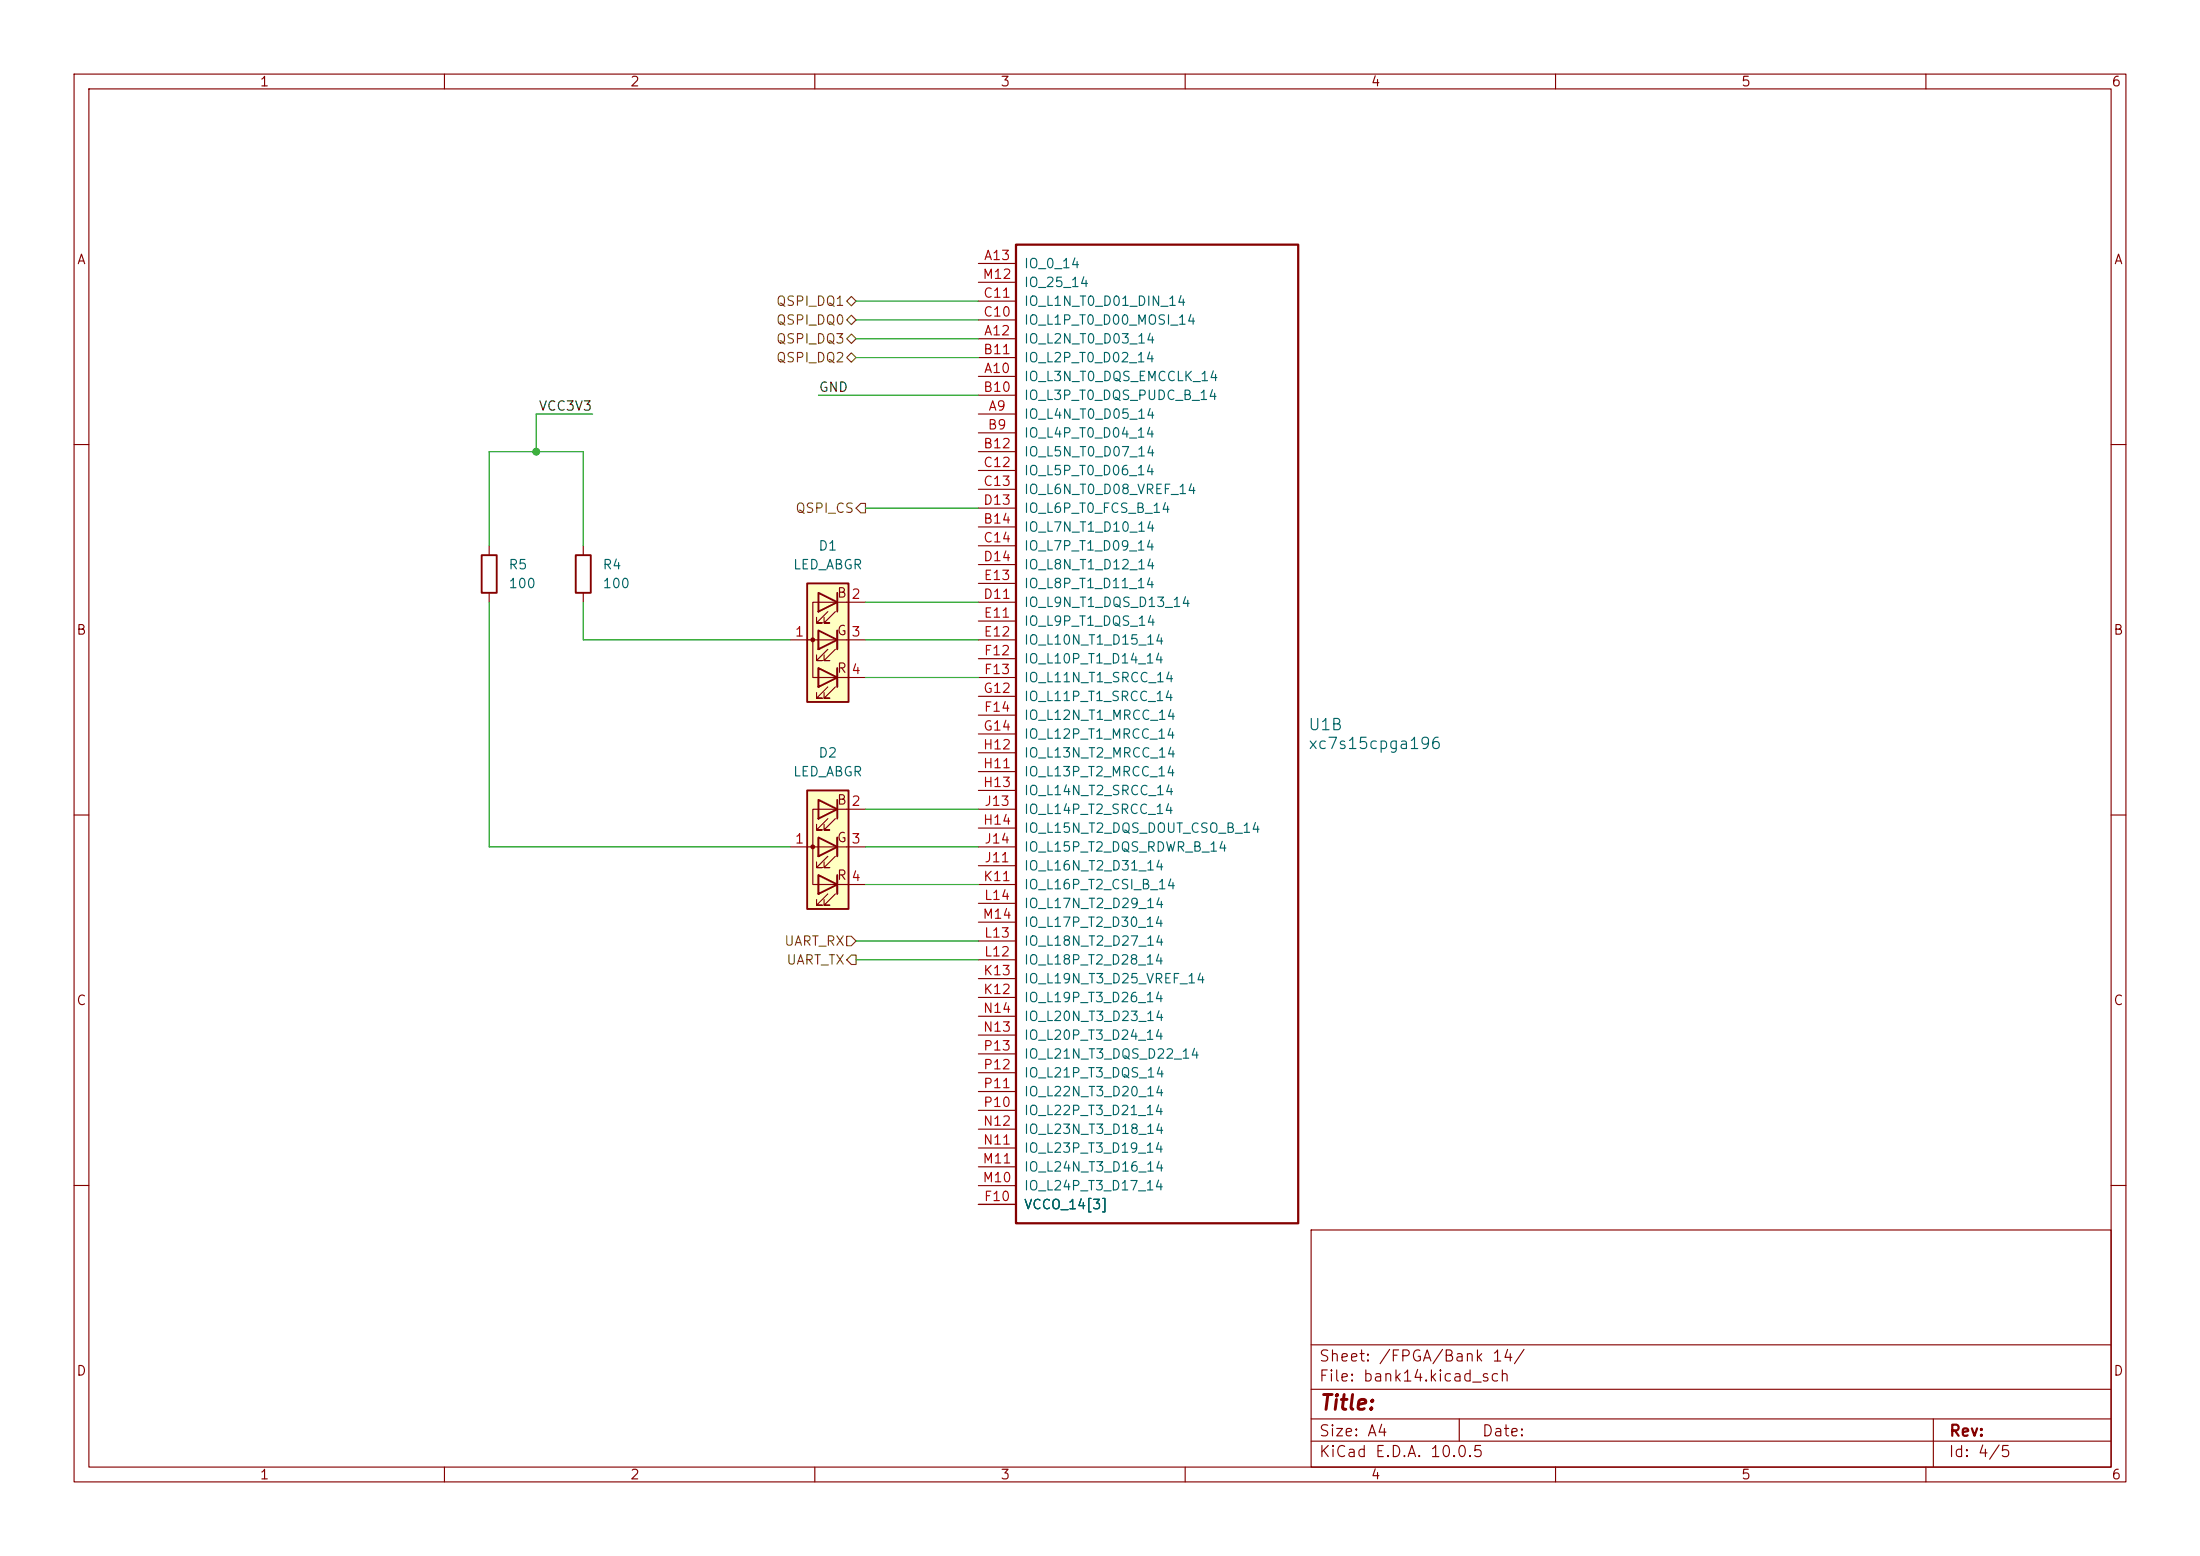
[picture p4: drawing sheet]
<svg xmlns="http://www.w3.org/2000/svg" width="297mm" height="210mm" viewBox="0 0 297 210" stroke-linecap="round" stroke-linejoin="round" font-family="sans-serif">
<g fill="none" stroke="#840000" stroke-width=".15">
<path d="M10 10h277v190h-277zM12 12h273v186h-273zM60 10v2M110 10v2M160 10v2M210 10v2M260 10v2M10 60h2M66 73.7v1.2M285 60h2M66 80v1.3M10 110h2"/>
<path d="M285 110h2M10 160h2M177 166h108v32h-108zM285 160h2M60 198v2M110 198v2M160 198v2M177 194.5h108M177 191.5h108M177 187.5h108M177 181.5h108M197 191.5v3"/>
<path d="M210 198v2M260 198v2M261 191.5v6.5"/>
</g>
<path d="M65 74.9h2.1v5.1h-2.1z" fill="none" stroke="#840000" stroke-width=".25"/>
<path d="M109 106.7h5.6v16h-5.6z" fill="#ffffc2"/>
<path d="M109 106.7h5.6v16h-5.6zM110.5 118.1l2.5 1.3-2.5 1.3zM110.5 113l2.5 1.3-2.5 1.3zM110.5 108l2.5 1.2-2.5 1.3zM113 108v2.5M113 113v2.6M113 118.1v2.6" fill="none" stroke="#840000" stroke-width=".25"/>
<g fill="none" stroke="#840000" stroke-width=".15">
<path d="M132.1 35.6h5.1M132.1 38.1h5.1M132.1 55.9h5.1M132.1 50.8h5.1M132.1 45.7h5.1M132.1 58.4h5.1M132.1 53.3h5.1M132.1 48.3h5.1M132.1 43.2h5.1M132.1 40.6h5.1M132.1 61h5.1M132.1 71.1h5.1"/>
<path d="M132.1 63.5h5.1M132.1 66h5.1M132.1 73.7h5.1M132.1 68.6h5.1M132.1 76.2h5.1M132.1 78.7h5.1M132.1 81.3h5.1M132.1 83.8h5.1M132.1 86.4h5.1M132.1 88.9h5.1M132.1 91.4h5.1M132.1 96.5h5.1"/>
<path d="M132.1 94h5.1M132.1 99.1h5.1M106.7 114.3h10.1M110.5 118.1v2.6zM110.5 115.6h.1M110.5 113v2.6zM111.8 115.6l-1.6 1.5h.8h-.8v-.8M111.8 110.5l-1.6 1.5h.8h-.8v-.7M112.8 115.6l-1.5 1.5h.7h-.7v-.8M112.8 110.5l-1.5 1.5h.7h-.7v-.7M113 118.1v2.6M113 113v2.6"/>
<path d="M116.8 109.2h-7.1v10.2h7.1M132.1 119.4h5.1M132.1 114.3h5.1M132.1 109.2h5.1M132.1 104.1h5.1M132.1 101.6h5.1M132.1 106.7h5.1M132.1 111.8h5.1M132.1 116.8h5.1M110.5 120.7h.1M111.8 120.7l-1.6 1.5h.8h-.8v-.8M112.8 120.7l-1.5 1.5h.7h-.7v-.8"/>
<path d="M132.1 134.6h5.1M132.1 132.1h5.1M132.1 129.5h5.1M132.1 127h5.1M132.1 121.9h5.1M132.1 124.5h5.1M132.1 139.7h5.1M132.1 137.2h5.1M132.1 157.5h5.1M132.1 154.9h5.1M132.1 152.4h5.1M132.1 149.9h5.1"/>
<path d="M132.1 147.3h5.1M132.1 144.8h5.1M132.1 142.2h5.1M132.1 162.6h5.1M132.1 160h5.1"/>
</g>
<circle cx="109.7" cy="114.3" r=".25" fill="#840000" stroke="#840000" stroke-width=".15"/>
<path d="M137.2 33h38.1v132.1h-38.1z" fill="none" stroke="#840000" stroke-width=".3"/>
<path d="M109 78.7h5.6v16h-5.6z" fill="#ffffc2"/>
<path d="M77.7 74.9h2.1v5.1h-2.1zM109 78.7h5.6v16h-5.6zM110.5 90.2l2.5 1.2-2.5 1.3zM110.5 85.1l2.5 1.3-2.5 1.2zM110.5 80l2.5 1.3-2.5 1.3zM113 80v2.6M113 85.1v2.5M113 90.2v2.5" fill="none" stroke="#840000" stroke-width=".25"/>
<g fill="none" stroke="#840000" stroke-width=".15">
<path d="M78.7 73.7v1.2M78.7 80v1.3M106.7 86.4h10.1M110.5 92.7h.1M110.5 90.2v2.5zM110.5 87.6h.1M110.5 85.1v2.5zM111.8 92.7l-1.6 1.5h.8h-.8v-.7M111.8 87.6l-1.6 1.6h.8h-.8v-.8M111.8 82.6l-1.6 1.5h.8h-.8v-.8M112.8 92.7l-1.5 1.5h.7h-.7v-.7M112.8 87.6l-1.5 1.6h.7h-.7v-.8"/>
<path d="M112.8 82.6l-1.5 1.5h.7h-.7v-.8M113 90.2v2.5M113 85.1v2.5M116.8 81.3h-7.1v10.1h7.1"/>
</g>
<circle cx="109.7" cy="86.4" r=".25" fill="#840000" stroke="#840000" stroke-width=".15"/>
<path d="M114.3 40.6l.6-.6 .7 .6-.7 .7zM114.3 43.2l.6-.7 .7 .7-.7 .6zM114.3 48.3l.6-.7 .7 .7-.7 .6zM114.3 45.7l.6-.6 .7 .6-.7 .7zM116.2 67.9h.6v1.3h-.6l-.6-.6zM114.3 126.4h.6l.7 .6-.7 .6h-.6zM114.9 128.9h.7v1.3h-.7l-.6-.7z" fill="none" stroke="#725600" stroke-width=".15"/>
<g fill="none" stroke="#009600" stroke-width=".15">
<path d="M80 55.9h-7.6v5.1M110.5 53.3h21.6M115.6 43.2h16.5M115.6 40.6h16.5M115.6 45.7h16.5M115.6 48.3h16.5M66 73.7v-12.7h12.7v12.7M116.8 68.6h15.3M66 81.3v33h40.7M78.7 81.3v5.1h28M116.8 91.4h15.3M116.8 81.3h15.3"/>
<path d="M116.8 86.4h15.3M116.8 109.2h15.3M116.8 114.3h15.3M116.8 119.4h15.3M115.6 129.5h16.5M115.6 127h16.5"/>
</g>
<circle cx="72.4" cy="61" r=".46" fill="#009600" stroke="#009600" stroke-width=".14"/>
<text font-size="2" fill="#840000" x="178" y="190.8">Title:</text>
<g font-size="1.5" fill="#006464">
<text x="176.5" y="98.9">U1B</text>
<text x="176.5" y="101.5">xc7s15cpga196</text>
</g>
<g font-size="1.5" fill="#840000">
<text x="178" y="184.1">Sheet: /FPGA/Bank 14/</text>
<text x="178" y="186.8">File: bank14.kicad_sch</text>
<text x="178" y="197">KiCad E.D.A. 10.0.5</text>
<text x="178" y="194.2">Size: A4</text>
<text x="200" y="194.2">Date:</text>
<text x="263" y="197">Id: 4/5</text>
<text x="263" y="194.2">Rev:</text>
</g>
<g font-size="1.3" fill="#840000">
<text x="35" y="12">1</text>
<text x="85" y="12">2</text>
<text x="135" y="12">3</text>
<text x="185" y="12">4</text>
<text x="235" y="12">5</text>
<text x="285" y="12">6</text>
<text x="10.3" y="36">A</text>
<text x="285.3" y="36">A</text>
<text x="112.9" y="81">B</text>
<text x="10.2" y="86">B</text>
<text x="112.9" y="86.1">G</text>
<text x="285.2" y="86">B</text>
<text x="112.9" y="91.1">R</text>
<text x="112.9" y="114">G</text>
<text x="112.9" y="108.9">B</text>
<text x="112.9" y="119.1">R</text>
<text x="10.2" y="136">C</text>
<text x="285.2" y="136">C</text>
<text x="10.2" y="186">D</text>
<text x="285.2" y="186">D</text>
<text x="35" y="200">1</text>
<text x="85" y="200">2</text>
<text x="135" y="200">3</text>
<text x="185" y="200">4</text>
<text x="235" y="200">5</text>
<text x="285" y="200">6</text>
</g>
<g font-size="1.3" fill="#a90000">
<text x="132.7" y="35.4">A13</text>
<text x="132.6" y="38">M12</text>
<text x="132.6" y="40.5">C11</text>
<text x="132.6" y="43">C10</text>
<text x="132.7" y="45.6">A12</text>
<text x="132.6" y="53.2">B10</text>
<text x="132.6" y="48.1">B11</text>
<text x="132.7" y="50.7">A10</text>
<text x="133.3" y="58.3">B9</text>
<text x="133.3" y="55.7">A9</text>
<text x="132.6" y="60.8">B12</text>
<text x="132.6" y="63.4">C12</text>
<text x="132.6" y="65.9">C13</text>
<text x="132.6" y="71">B14</text>
<text x="132.6" y="68.4">D13</text>
<text x="132.6" y="73.5">C14</text>
<text x="132.6" y="76.1">D14</text>
<text x="114.8" y="81.1">2</text>
<text x="132.6" y="81.1">D11</text>
<text x="132.7" y="83.7">E11</text>
<text x="132.7" y="78.6">E13</text>
<text x="107.2" y="86.2">1</text>
<text x="114.8" y="86.2">3</text>
<text x="132.7" y="86.2">E12</text>
<text x="132.7" y="88.8">F12</text>
<text x="114.8" y="91.3">4</text>
<text x="132.6" y="93.8">G12</text>
<text x="132.7" y="91.3">F13</text>
<text x="132.6" y="101.5">H12</text>
<text x="132.6" y="98.9">G14</text>
<text x="132.7" y="96.4">F14</text>
<text x="132.6" y="104">H11</text>
<text x="132.6" y="106.5">H13</text>
<text x="114.8" y="109.1">2</text>
<text x="132.6" y="111.6">H14</text>
<text x="132.8" y="109.1">J13</text>
<text x="107.2" y="114.2">1</text>
<text x="114.8" y="114.2">3</text>
<text x="114.8" y="119.2">4</text>
<text x="132.6" y="119.2">K11</text>
<text x="132.8" y="116.7">J11</text>
<text x="132.8" y="114.2">J14</text>
<text x="132.6" y="124.3">M14</text>
<text x="132.8" y="121.8">L14</text>
<text x="132.6" y="131.9">K13</text>
<text x="132.8" y="129.4">L12</text>
<text x="132.8" y="126.9">L13</text>
<text x="132.6" y="137">N14</text>
<text x="132.6" y="134.5">K12</text>
<text x="132.6" y="139.6">N13</text>
<text x="132.6" y="142.1">P13</text>
<text x="132.6" y="149.7">P10</text>
<text x="132.6" y="147.2">P11</text>
<text x="132.6" y="144.6">P12</text>
<text x="132.6" y="154.8">N11</text>
<text x="132.6" y="152.3">N12</text>
<text x="132.6" y="159.9">M10</text>
<text x="132.6" y="157.3">M11</text>
<text x="132.7" y="162.4">F10</text>
</g>
<g font-size="1.3" fill="#725600">
<text x="104.7" y="41.6">QSPI_DQ1</text>
<text x="104.7" y="44.1">QSPI_DQ0</text>
<text x="104.7" y="46.7">QSPI_DQ3</text>
<text x="104.7" y="49.2">QSPI_DQ2</text>
<text x="107.3" y="69.5">QSPI_CS</text>
<text x="105.8" y="128">UART_RX</text>
<text x="106.1" y="130.5">UART_TX</text>
</g>
<g font-size="1.3" fill="#006464">
<text x="138.1" y="36.5">IO_0_14</text>
<text x="138.1" y="41.6">IO_L1N_T0_D01_DIN_14</text>
<text x="138.1" y="39.1">IO_25_14</text>
<text x="138.1" y="46.7">IO_L2N_T0_D03_14</text>
<text x="138.1" y="44.1">IO_L1P_T0_D00_MOSI_14</text>
<text x="138.1" y="51.8">IO_L3N_T0_DQS_EMCCLK_14</text>
<text x="138.1" y="49.2">IO_L2P_T0_D02_14</text>
<text x="138.1" y="56.8">IO_L4N_T0_D05_14</text>
<text x="138.1" y="59.4">IO_L4P_T0_D04_14</text>
<text x="138.1" y="54.3">IO_L3P_T0_DQS_PUDC_B_14</text>
<text x="138.1" y="61.9">IO_L5N_T0_D07_14</text>
<text x="138.1" y="64.5">IO_L5P_T0_D06_14</text>
<text x="138.1" y="67">IO_L6N_T0_D08_VREF_14</text>
<text x="138.1" y="69.5">IO_L6P_T0_FCS_B_14</text>
<text x="68.6" y="77.2">R5</text>
<text x="81.3" y="77.2">R4</text>
<text x="107" y="77.2">LED_ABGR</text>
<text x="110.4" y="74.6">D1</text>
<text x="138.1" y="72.1">IO_L7N_T1_D10_14</text>
<text x="138.1" y="74.6">IO_L7P_T1_D09_14</text>
<text x="138.1" y="77.2">IO_L8N_T1_D12_14</text>
<text x="68.6" y="79.7">100</text>
<text x="81.3" y="79.7">100</text>
<text x="138.1" y="82.2">IO_L9N_T1_DQS_D13_14</text>
<text x="138.1" y="79.7">IO_L8P_T1_D11_14</text>
<text x="138.1" y="84.8">IO_L9P_T1_DQS_14</text>
<text x="138.1" y="87.3">IO_L10N_T1_D15_14</text>
<text x="138.1" y="89.9">IO_L10P_T1_D14_14</text>
<text x="138.1" y="92.4">IO_L11N_T1_SRCC_14</text>
<text x="138.1" y="94.9">IO_L11P_T1_SRCC_14</text>
<text x="138.1" y="97.5">IO_L12N_T1_MRCC_14</text>
<text x="138.1" y="100">IO_L12P_T1_MRCC_14</text>
<text x="107" y="105.1">LED_ABGR</text>
<text x="110.4" y="102.6">D2</text>
<text x="138.1" y="105.1">IO_L13P_T2_MRCC_14</text>
<text x="138.1" y="102.6">IO_L13N_T2_MRCC_14</text>
<text x="138.1" y="107.6">IO_L14N_T2_SRCC_14</text>
<text x="138.1" y="112.7">IO_L15N_T2_DQS_DOUT_CSO_B_14</text>
<text x="138.1" y="110.2">IO_L14P_T2_SRCC_14</text>
<text x="138.1" y="117.8">IO_L16N_T2_D31_14</text>
<text x="138.1" y="115.3">IO_L15P_T2_DQS_RDWR_B_14</text>
<text x="138.1" y="120.3">IO_L16P_T2_CSI_B_14</text>
<text x="138.1" y="122.9">IO_L17N_T2_D29_14</text>
<text x="138.1" y="125.4">IO_L17P_T2_D30_14</text>
<text x="138.1" y="130.5">IO_L18P_T2_D28_14</text>
<text x="138.1" y="128">IO_L18N_T2_D27_14</text>
<text x="138.1" y="135.6">IO_L19P_T3_D26_14</text>
<text x="138.1" y="133">IO_L19N_T3_D25_VREF_14</text>
<text x="138.1" y="140.7">IO_L20P_T3_D24_14</text>
<text x="138.1" y="138.1">IO_L20N_T3_D23_14</text>
<text x="138.1" y="143.2">IO_L21N_T3_DQS_D22_14</text>
<text x="138.1" y="148.3">IO_L22N_T3_D20_14</text>
<text x="138.1" y="145.7">IO_L21P_T3_DQS_14</text>
<text x="138.1" y="155.9">IO_L23P_T3_D19_14</text>
<text x="138.1" y="153.4">IO_L23N_T3_D18_14</text>
<text x="138.1" y="150.8">IO_L22P_T3_D21_14</text>
<text x="138.1" y="161">IO_L24P_T3_D17_14</text>
<text x="138.1" y="158.4">IO_L24N_T3_D16_14</text>
<text x="138.1" y="163.5">VCCO_14[3]</text>
</g>
<g font-size="1.3" fill="#0f0f0f">
<text x="110.5" y="53.2">GND</text>
<text x="72.6" y="55.8">VCC3V3</text>
</g>
</svg>
